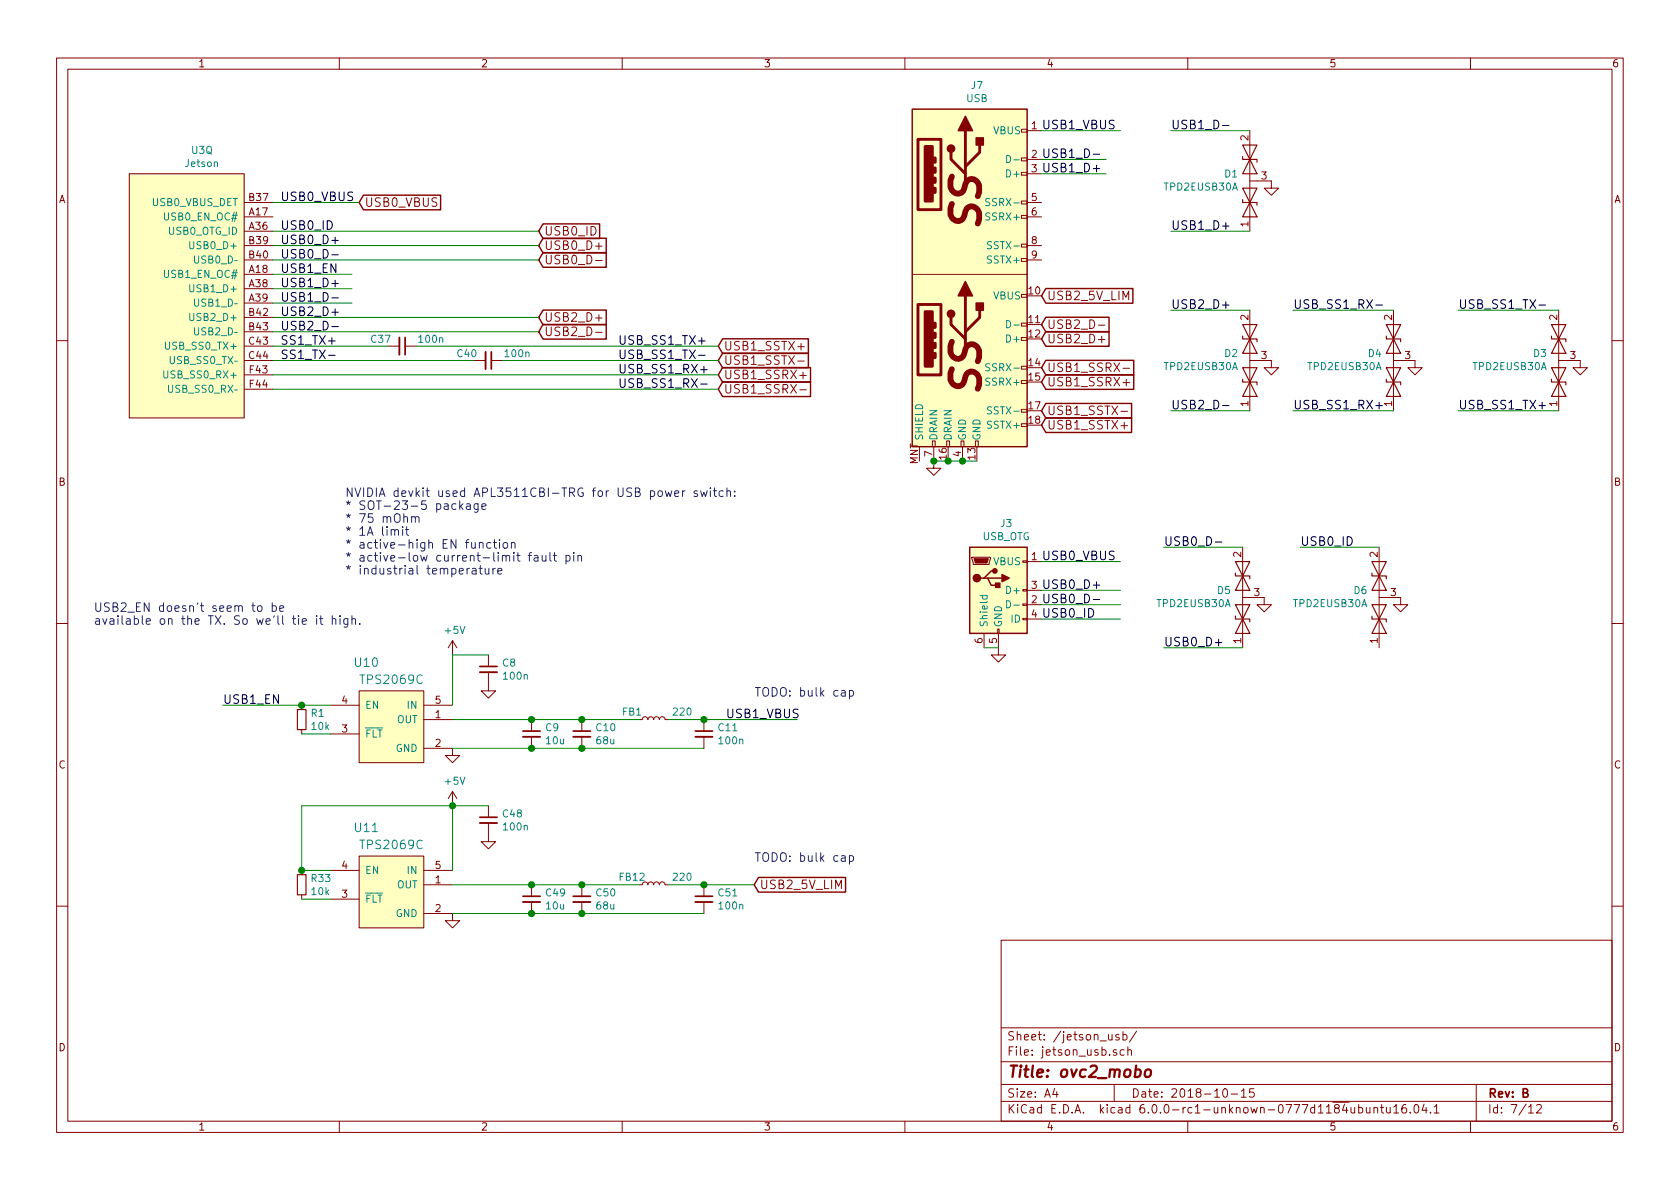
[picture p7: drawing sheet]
EESchema Schematic File Version 4
LIBS:ovc2_mobo-cache
EELAYER 28 0
EELAYER END
$Descr A4 11693 8268
encoding utf-8
Sheet 7 12
Title "ovc2_mobo"
Date "2018-10-15"
Rev "B"
Comp ""
Comment1 ""
Comment2 ""
Comment3 ""
Comment4 ""
$EndDescr
$Comp
L tx2:Jetson U3
U 17 1
P 900 2000
AR Path="/59814498/5981575F" Ref="U3"  Part="17" 
AR Path="/59814498/59814498/5981575F" Ref="U3"  Part="17" 
F 0 "U3" H 1406 2965 50  0000 C CNN
F 1 "Jetson" H 1406 2874 50  0000 C CNN
F 2 "Jetson:JETSON_TX" H 900 2000 50  0001 C CNN
F 3 "" H 900 2000 50  0001 C CNN
F 4 "samtec" H 900 2000 50  0001 C CNN "D1"
F 5 "SEAM-50-03.5-S-08-2-A-K-TR" H 900 2000 50  0001 C CNN "D1PN"
F 6 "Samtec" H 900 2000 50  0001 C CNN "MFN"
F 7 "SEAM-50-03.5-S-08-2-A-K-TR" H 1406 3065 50  0001 C CNN "MPN"
F 8 "no" H 1406 3065 50  0001 C CNN "Substitution OK?"
	17   900  2000
	1    0    0    -1  
$EndComp
$Comp
L device:C_Small C37
U 1 1
P 2800 2400
F 0 "C37" V 2750 2250 50  0000 C CNN
F 1 "100n" V 2750 2600 50  0000 C CNN
F 2 "Capacitor_SMD:C_0402_1005Metric" H 2800 2400 50  0001 C CNN
F 3 "" H 2800 2400 50  0001 C CNN
F 4 "Element14" H 2750 2350 50  0001 C CNN "D1"
F 5 "2525021" H 2750 2350 50  0001 C CNN "D1PN"
F 6 "TDK" H 2750 2350 50  0001 C CNN "MFN"
F 7 "C1005X5R1E104K050BC" H 2750 2350 50  0001 C CNN "MPN"
F 8 "yes" H 2750 2350 50  0001 C CNN "Substitution OK?"
F 9 "X5R" H 2750 2350 50  0001 C CNN "Thermal"
F 10 "20%" H 2750 2350 50  0001 C CNN "Tolerance"
F 11 "25 V" H 2750 2350 50  0001 C CNN "Voltage"
	1    2800 2400
	0    1    1    0   
$EndComp
$Comp
L device:C_Small C40
U 1 1
P 3400 2500
F 0 "C40" V 3350 2350 50  0000 C CNN
F 1 "100n" V 3350 2700 50  0000 C CNN
F 2 "Capacitor_SMD:C_0402_1005Metric" H 3400 2500 50  0001 C CNN
F 3 "" H 3400 2500 50  0001 C CNN
F 4 "Element14" H 3350 2450 50  0001 C CNN "D1"
F 5 "2525021" H 3350 2450 50  0001 C CNN "D1PN"
F 6 "TDK" H 3350 2450 50  0001 C CNN "MFN"
F 7 "C1005X5R1E104K050BC" H 3350 2450 50  0001 C CNN "MPN"
F 8 "yes" H 3350 2450 50  0001 C CNN "Substitution OK?"
F 9 "X5R" H 3350 2450 50  0001 C CNN "Thermal"
F 10 "20%" H 3350 2450 50  0001 C CNN "Tolerance"
F 11 "25 V" H 3350 2450 50  0001 C CNN "Voltage"
	1    3400 2500
	0    1    1    0   
$EndComp
$Comp
L load_switches:TPS2069C U11
U 1 1
P 2700 6150
F 0 "U11" H 2550 6550 60  0000 C CNN
F 1 "TPS2069C" H 2725 6431 60  0000 C CNN
F 2 "TO_SOT_Packages_SMD:SOT-23-5" H 2700 6200 60  0001 C CNN
F 3 "" H 2700 6200 60  0001 C CNN
F 4 "digikey" H 2550 6650 50  0001 C CNN "D1"
F 5 "296-35605" H 2700 6150 60  0001 C CNN "D1PN"
F 6 "TI" H 2700 6150 60  0001 C CNN "MFN"
F 7 "TPS2069CDBVT" H 2550 6650 50  0001 C CNN "MPN"
F 8 "yes" H 2550 6650 50  0001 C CNN "Substitution OK?"
	1    2700 6150
	1    0    0    -1  
$EndComp
$Comp
L power:GND #PWR076
U 1 1
P 3150 6350
F 0 "#PWR076" H 3150 6100 50  0001 C CNN
F 1 "GND" H 3155 6177 50  0001 C CNN
F 2 "" H 3150 6350 50  0001 C CNN
F 3 "" H 3150 6350 50  0001 C CNN
	1    3150 6350
	1    0    0    -1  
$EndComp
$Comp
L device:C_Small C48
U 1 1
P 3400 5700
F 0 "C48" H 3492 5746 50  0000 L CNN
F 1 "100n" H 3492 5655 50  0000 L CNN
F 2 "Capacitor_SMD:C_0402_1005Metric" H 3400 5700 50  0001 C CNN
F 3 "" H 3400 5700 50  0001 C CNN
F 4 "Element14" H 3492 5846 50  0001 C CNN "D1"
F 5 "2525021" H 3492 5846 50  0001 C CNN "D1PN"
F 6 "TDK" H 3492 5846 50  0001 C CNN "MFN"
F 7 "C1005X5R1E104K050BC" H 3492 5846 50  0001 C CNN "MPN"
F 8 "yes" H 3492 5846 50  0001 C CNN "Substitution OK?"
F 9 "X5R" H 3492 5846 50  0001 C CNN "Thermal"
F 10 "20%" H 3492 5846 50  0001 C CNN "Tolerance"
F 11 "25 V" H 3492 5846 50  0001 C CNN "Voltage"
	1    3400 5700
	1    0    0    -1  
$EndComp
$Comp
L power:GND #PWR078
U 1 1
P 3400 5800
F 0 "#PWR078" H 3400 5550 50  0001 C CNN
F 1 "GND" H 3405 5627 50  0001 C CNN
F 2 "" H 3400 5800 50  0001 C CNN
F 3 "" H 3400 5800 50  0001 C CNN
	1    3400 5800
	1    0    0    -1  
$EndComp
$Comp
L device:C_Small C51
U 1 1
P 4900 6250
F 0 "C51" H 4992 6296 50  0000 L CNN
F 1 "100n" H 4992 6205 50  0000 L CNN
F 2 "Capacitor_SMD:C_0402_1005Metric" H 4900 6250 50  0001 C CNN
F 3 "" H 4900 6250 50  0001 C CNN
F 4 "Element14" H 4992 6396 50  0001 C CNN "D1"
F 5 "2525021" H 4992 6396 50  0001 C CNN "D1PN"
F 6 "TDK" H 4992 6396 50  0001 C CNN "MFN"
F 7 "C1005X5R1E104K050BC" H 4992 6396 50  0001 C CNN "MPN"
F 8 "yes" H 4992 6396 50  0001 C CNN "Substitution OK?"
F 9 "X5R" H 4992 6396 50  0001 C CNN "Thermal"
F 10 "20%" H 4992 6396 50  0001 C CNN "Tolerance"
F 11 "25 V" H 4992 6396 50  0001 C CNN "Voltage"
	1    4900 6250
	1    0    0    -1  
$EndComp
$Comp
L device:C_Small C49
U 1 1
P 3700 6250
F 0 "C49" H 3792 6296 50  0000 L CNN
F 1 "10u" H 3792 6205 50  0000 L CNN
F 2 "Capacitor_SMD:C_0603_1608Metric" H 3700 6250 50  0001 C CNN
F 3 "" H 3700 6250 50  0001 C CNN
F 4 "Element14" H 3792 6396 50  0001 C CNN "D1"
F 5 "2469398" H 3792 6396 50  0001 C CNN "D1PN"
F 6 "Murata" H 3792 6396 50  0001 C CNN "MFN"
F 7 "ZRB18AR61E106ME01L" H 3792 6396 50  0001 C CNN "MPN"
F 8 "yes" H 3792 6396 50  0001 C CNN "Substitution OK?"
F 9 "X5R" H 3792 6396 50  0001 C CNN "Thermal"
F 10 "20%" H 3792 6396 50  0001 C CNN "Tolerance"
F 11 "25 V" H 3792 6396 50  0001 C CNN "Voltage"
	1    3700 6250
	1    0    0    -1  
$EndComp
$Comp
L device:C_Small C50
U 1 1
P 4050 6250
F 0 "C50" H 4142 6296 50  0000 L CNN
F 1 "68u" H 4142 6205 50  0000 L CNN
F 2 "Capacitor_SMD:C_1206_3216Metric" H 4050 6250 50  0001 C CNN
F 3 "" H 4050 6250 50  0001 C CNN
F 4 "digikey" H 4142 6396 50  0001 C CNN "D1"
F 5 "445-11687" H 4142 6396 50  0001 C CNN "D1PN"
F 6 "TDK" H 4142 6396 50  0001 C CNN "MFN"
F 7 "C3216JB1A686M160AC" H 4142 6396 50  0001 C CNN "MPN"
F 8 "yes" H 4142 6396 50  0001 C CNN "Substitution OK?"
F 9 "JB" H 4142 6396 50  0001 C CNN "Thermal"
F 10 "20%" H 4142 6396 50  0001 C CNN "Tolerance"
F 11 "10 V" H 4142 6396 50  0001 C CNN "Voltage"
	1    4050 6250
	1    0    0    -1  
$EndComp
$Comp
L device:L_Small FB12
U 1 1
P 4550 6150
F 0 "FB12" V 4600 6300 50  0000 C CNN
F 1 "220" V 4600 5950 50  0000 C CNN
F 2 "Resistors_SMD:R_0603" H 4550 6150 50  0001 C CNN
F 3 "" H 4550 6150 50  0001 C CNN
F 4 "digikey" H 4600 6400 50  0001 C CNN "D1"
F 5 "490-5255" H 4600 6400 50  0001 C CNN "D1PN"
F 6 "Murata" H 4600 6400 50  0001 C CNN "MFN"
F 7 "BLM18KG221SN1D" H 4600 6400 50  0001 C CNN "MPN"
F 8 "yes" H 4600 6400 50  0001 C CNN "Substitution OK?"
	1    4550 6150
	0    -1   -1   0   
$EndComp
$Comp
L device:R_Small R33
U 1 1
P 2100 6150
F 0 "R33" H 2159 6196 50  0000 L CNN
F 1 "10k" H 2159 6105 50  0000 L CNN
F 2 "Resistor_SMD:R_0402_1005Metric" H 2100 6150 50  0001 C CNN
F 3 "" H 2100 6150 50  0001 C CNN
F 4 "digikey" H 2159 6296 50  0001 C CNN "D1"
F 5 "P10.0KL" H 2159 6296 50  0001 C CNN "D1PN"
F 6 "Panasonic" H 2159 6296 50  0001 C CNN "MFN"
F 7 "ERJ-2RKF1002X" H 2159 6296 50  0001 C CNN "MPN"
F 8 "yes" H 2159 6296 50  0001 C CNN "Substitution OK?"
F 9 "1%" H 2159 6296 50  0001 C CNN "Tolerance"
	1    2100 6150
	1    0    0    -1  
$EndComp
$Comp
L device:D_TVS_x2_AAC D2
U 1 1
P 8700 2500
F 0 "D2" V 8746 2578 50  0000 L CNN
F 1 "TPD2EUSB30A" V 8655 2578 50  0000 L CNN
F 2 "USB:TPD2EUSB30x" H 8550 2500 50  0001 C CNN
F 3 "" H 8550 2500 50  0001 C CNN
F 4 "digikey" H 8746 2678 50  0001 C CNN "D1"
F 5 "296-28153" V 8700 2500 60  0001 C CNN "D1PN"
F 6 "TI" V 8700 2500 60  0001 C CNN "MFN"
F 7 "TPD2EUSB30ADRTR" H 8746 2678 50  0001 C CNN "MPN"
F 8 "yes" H 8746 2678 50  0001 C CNN "Substitution OK?"
	1    8700 2500
	0    -1   -1   0   
$EndComp
$Comp
L device:D_TVS_x2_AAC D3
U 1 1
P 10850 2500
F 0 "D3" V 10896 2578 50  0000 L CNN
F 1 "TPD2EUSB30A" V 10805 2578 50  0000 L CNN
F 2 "USB:TPD2EUSB30x" H 10700 2500 50  0001 C CNN
F 3 "" H 10700 2500 50  0001 C CNN
F 4 "digikey" H 10896 2678 50  0001 C CNN "D1"
F 5 "296-28153" V 10850 2500 60  0001 C CNN "D1PN"
F 6 "TI" V 10850 2500 60  0001 C CNN "MFN"
F 7 "TPD2EUSB30ADRTR" H 10896 2678 50  0001 C CNN "MPN"
F 8 "yes" H 10896 2678 50  0001 C CNN "Substitution OK?"
	1    10850 2500
	0    -1   -1   0   
$EndComp
$Comp
L device:D_TVS_x2_AAC D4
U 1 1
P 9700 2500
F 0 "D4" V 9746 2578 50  0000 L CNN
F 1 "TPD2EUSB30A" V 9655 2578 50  0000 L CNN
F 2 "USB:TPD2EUSB30x" H 9550 2500 50  0001 C CNN
F 3 "" H 9550 2500 50  0001 C CNN
F 4 "digikey" H 9746 2678 50  0001 C CNN "D1"
F 5 "296-28153" V 9700 2500 60  0001 C CNN "D1PN"
F 6 "TI" V 9700 2500 60  0001 C CNN "MFN"
F 7 "TPD2EUSB30ADRTR" H 9746 2678 50  0001 C CNN "MPN"
F 8 "yes" H 9746 2678 50  0001 C CNN "Substitution OK?"
	1    9700 2500
	0    -1   -1   0   
$EndComp
$Comp
L power:GND #PWR080
U 1 1
P 8850 2500
F 0 "#PWR080" H 8850 2250 50  0001 C CNN
F 1 "GND" H 8855 2327 50  0001 C CNN
F 2 "" H 8850 2500 50  0001 C CNN
F 3 "" H 8850 2500 50  0001 C CNN
	1    8850 2500
	1    0    0    -1  
$EndComp
$Comp
L power:GND #PWR082
U 1 1
P 9850 2500
F 0 "#PWR082" H 9850 2250 50  0001 C CNN
F 1 "GND" H 9855 2327 50  0001 C CNN
F 2 "" H 9850 2500 50  0001 C CNN
F 3 "" H 9850 2500 50  0001 C CNN
	1    9850 2500
	1    0    0    -1  
$EndComp
$Comp
L power:GND #PWR083
U 1 1
P 11000 2500
F 0 "#PWR083" H 11000 2250 50  0001 C CNN
F 1 "GND" H 11005 2327 50  0001 C CNN
F 2 "" H 11000 2500 50  0001 C CNN
F 3 "" H 11000 2500 50  0001 C CNN
	1    11000 2500
	1    0    0    -1  
$EndComp
$Comp
L device:D_TVS_x2_AAC D1
U 1 1
P 8700 1250
F 0 "D1" V 8746 1328 50  0000 L CNN
F 1 "TPD2EUSB30A" V 8655 1328 50  0000 L CNN
F 2 "USB:TPD2EUSB30x" H 8550 1250 50  0001 C CNN
F 3 "" H 8550 1250 50  0001 C CNN
F 4 "digikey" H 8746 1428 50  0001 C CNN "D1"
F 5 "296-28153" V 8700 1250 60  0001 C CNN "D1PN"
F 6 "TI" V 8700 1250 60  0001 C CNN "MFN"
F 7 "TPD2EUSB30ADRTR" H 8746 1428 50  0001 C CNN "MPN"
F 8 "yes" H 8746 1428 50  0001 C CNN "Substitution OK?"
	1    8700 1250
	0    -1   -1   0   
$EndComp
$Comp
L power:GND #PWR011
U 1 1
P 8850 1250
F 0 "#PWR011" H 8850 1000 50  0001 C CNN
F 1 "GND" H 8855 1077 50  0001 C CNN
F 2 "" H 8850 1250 50  0001 C CNN
F 3 "" H 8850 1250 50  0001 C CNN
	1    8850 1250
	1    0    0    -1  
$EndComp
$Comp
L load_switches:TPS2069C U10
U 1 1
P 2700 5000
F 0 "U10" H 2550 5400 60  0000 C CNN
F 1 "TPS2069C" H 2725 5281 60  0000 C CNN
F 2 "TO_SOT_Packages_SMD:SOT-23-5" H 2700 5050 60  0001 C CNN
F 3 "" H 2700 5050 60  0001 C CNN
F 4 "digikey" H 2550 5500 50  0001 C CNN "D1"
F 5 "296-35605" H 2700 5000 60  0001 C CNN "D1PN"
F 6 "TI" H 2700 5000 60  0001 C CNN "MFN"
F 7 "TPS2069CDBVT" H 2550 5500 50  0001 C CNN "MPN"
F 8 "yes" H 2550 5500 50  0001 C CNN "Substitution OK?"
	1    2700 5000
	1    0    0    -1  
$EndComp
$Comp
L power:GND #PWR013
U 1 1
P 3150 5200
F 0 "#PWR013" H 3150 4950 50  0001 C CNN
F 1 "GND" H 3155 5027 50  0001 C CNN
F 2 "" H 3150 5200 50  0001 C CNN
F 3 "" H 3150 5200 50  0001 C CNN
	1    3150 5200
	1    0    0    -1  
$EndComp
$Comp
L power:+5V #PWR014
U 1 1
P 3150 4550
F 0 "#PWR014" H 3150 4400 50  0001 C CNN
F 1 "+5V" H 3165 4723 50  0000 C CNN
F 2 "" H 3150 4550 50  0001 C CNN
F 3 "" H 3150 4550 50  0001 C CNN
	1    3150 4550
	1    0    0    -1  
$EndComp
$Comp
L device:C_Small C8
U 1 1
P 3400 4650
F 0 "C8" H 3492 4696 50  0000 L CNN
F 1 "100n" H 3492 4605 50  0000 L CNN
F 2 "Capacitor_SMD:C_0402_1005Metric" H 3400 4650 50  0001 C CNN
F 3 "" H 3400 4650 50  0001 C CNN
F 4 "Element14" H 3492 4796 50  0001 C CNN "D1"
F 5 "2525021" H 3492 4796 50  0001 C CNN "D1PN"
F 6 "TDK" H 3492 4796 50  0001 C CNN "MFN"
F 7 "C1005X5R1E104K050BC" H 3492 4796 50  0001 C CNN "MPN"
F 8 "yes" H 3492 4796 50  0001 C CNN "Substitution OK?"
F 9 "X5R" H 3492 4796 50  0001 C CNN "Thermal"
F 10 "20%" H 3492 4796 50  0001 C CNN "Tolerance"
F 11 "25 V" H 3492 4796 50  0001 C CNN "Voltage"
	1    3400 4650
	1    0    0    -1  
$EndComp
$Comp
L power:GND #PWR023
U 1 1
P 3400 4750
F 0 "#PWR023" H 3400 4500 50  0001 C CNN
F 1 "GND" H 3405 4577 50  0001 C CNN
F 2 "" H 3400 4750 50  0001 C CNN
F 3 "" H 3400 4750 50  0001 C CNN
	1    3400 4750
	1    0    0    -1  
$EndComp
$Comp
L device:C_Small C11
U 1 1
P 4900 5100
F 0 "C11" H 4992 5146 50  0000 L CNN
F 1 "100n" H 4992 5055 50  0000 L CNN
F 2 "Capacitor_SMD:C_0402_1005Metric" H 4900 5100 50  0001 C CNN
F 3 "" H 4900 5100 50  0001 C CNN
F 4 "Element14" H 4992 5246 50  0001 C CNN "D1"
F 5 "2525021" H 4992 5246 50  0001 C CNN "D1PN"
F 6 "TDK" H 4992 5246 50  0001 C CNN "MFN"
F 7 "C1005X5R1E104K050BC" H 4992 5246 50  0001 C CNN "MPN"
F 8 "yes" H 4992 5246 50  0001 C CNN "Substitution OK?"
F 9 "X5R" H 4992 5246 50  0001 C CNN "Thermal"
F 10 "20%" H 4992 5246 50  0001 C CNN "Tolerance"
F 11 "25 V" H 4992 5246 50  0001 C CNN "Voltage"
	1    4900 5100
	1    0    0    -1  
$EndComp
$Comp
L device:C_Small C9
U 1 1
P 3700 5100
F 0 "C9" H 3792 5146 50  0000 L CNN
F 1 "10u" H 3792 5055 50  0000 L CNN
F 2 "Capacitor_SMD:C_0603_1608Metric" H 3700 5100 50  0001 C CNN
F 3 "" H 3700 5100 50  0001 C CNN
F 4 "Element14" H 3792 5246 50  0001 C CNN "D1"
F 5 "2469398" H 3792 5246 50  0001 C CNN "D1PN"
F 6 "Murata" H 3792 5246 50  0001 C CNN "MFN"
F 7 "ZRB18AR61E106ME01L" H 3792 5246 50  0001 C CNN "MPN"
F 8 "yes" H 3792 5246 50  0001 C CNN "Substitution OK?"
F 9 "X5R" H 3792 5246 50  0001 C CNN "Thermal"
F 10 "20%" H 3792 5246 50  0001 C CNN "Tolerance"
F 11 "25 V" H 3792 5246 50  0001 C CNN "Voltage"
	1    3700 5100
	1    0    0    -1  
$EndComp
$Comp
L device:C_Small C10
U 1 1
P 4050 5100
F 0 "C10" H 4142 5146 50  0000 L CNN
F 1 "68u" H 4142 5055 50  0000 L CNN
F 2 "Capacitor_SMD:C_1206_3216Metric" H 4050 5100 50  0001 C CNN
F 3 "" H 4050 5100 50  0001 C CNN
F 4 "digikey" H 4142 5246 50  0001 C CNN "D1"
F 5 "445-11687" H 4142 5246 50  0001 C CNN "D1PN"
F 6 "TDK" H 4142 5246 50  0001 C CNN "MFN"
F 7 "C3216JB1A686M160AC" H 4142 5246 50  0001 C CNN "MPN"
F 8 "yes" H 4142 5246 50  0001 C CNN "Substitution OK?"
F 9 "JB" H 4142 5246 50  0001 C CNN "Thermal"
F 10 "20%" H 4142 5246 50  0001 C CNN "Tolerance"
F 11 "10 V" H 4142 5246 50  0001 C CNN "Voltage"
	1    4050 5100
	1    0    0    -1  
$EndComp
$Comp
L device:L_Small FB1
U 1 1
P 4550 5000
F 0 "FB1" V 4600 5150 50  0000 C CNN
F 1 "220" V 4600 4800 50  0000 C CNN
F 2 "Resistors_SMD:R_0603" H 4550 5000 50  0001 C CNN
F 3 "" H 4550 5000 50  0001 C CNN
F 4 "digikey" H 4600 5250 50  0001 C CNN "D1"
F 5 "490-5255" H 4600 5250 50  0001 C CNN "D1PN"
F 6 "Murata" H 4600 5250 50  0001 C CNN "MFN"
F 7 "BLM18KG221SN1D" H 4600 5250 50  0001 C CNN "MPN"
F 8 "yes" H 4600 5250 50  0001 C CNN "Substitution OK?"
	1    4550 5000
	0    -1   -1   0   
$EndComp
$Comp
L device:R_Small R1
U 1 1
P 2100 5000
F 0 "R1" H 2159 5046 50  0000 L CNN
F 1 "10k" H 2159 4955 50  0000 L CNN
F 2 "Resistor_SMD:R_0402_1005Metric" H 2100 5000 50  0001 C CNN
F 3 "" H 2100 5000 50  0001 C CNN
F 4 "digikey" H 2159 5146 50  0001 C CNN "D1"
F 5 "P10.0KL" H 2159 5146 50  0001 C CNN "D1PN"
F 6 "Panasonic" H 2159 5146 50  0001 C CNN "MFN"
F 7 "ERJ-2RKF1002X" H 2159 5146 50  0001 C CNN "MPN"
F 8 "yes" H 2159 5146 50  0001 C CNN "Substitution OK?"
F 9 "1%" H 2159 5146 50  0001 C CNN "Tolerance"
	1    2100 5000
	1    0    0    -1  
$EndComp
$Comp
L Connector:USB_OTG J3
U 1 1
P 6950 4100
F 0 "J3" H 7005 4567 50  0000 C CNN
F 1 "USB_OTG" H 7005 4476 50  0000 C CNN
F 2 "Connect:USB_Micro-B_10103594-0001LF" H 7100 4050 50  0001 C CNN
F 3 "" H 7100 4050 50  0001 C CNN
F 4 "digikey" H 7005 4667 50  0001 C CNN "D1"
F 5 "609-4050" H 7005 4667 50  0001 C CNN "D1PN"
F 6 "Amp FCI" H 7005 4667 50  0001 C CNN "MFN"
F 7 "10103594-0001LF" H 7005 4667 50  0001 C CNN "MPN"
F 8 "yes" H 7005 4667 50  0001 C CNN "Substitution OK?"
	1    6950 4100
	1    0    0    -1  
$EndComp
$Comp
L device:D_TVS_x2_AAC D5
U 1 1
P 8650 4150
F 0 "D5" V 8696 4228 50  0000 L CNN
F 1 "TPD2EUSB30A" V 8605 4228 50  0000 L CNN
F 2 "USB:TPD2EUSB30x" H 8500 4150 50  0001 C CNN
F 3 "" H 8500 4150 50  0001 C CNN
F 4 "digikey" H 8696 4328 50  0001 C CNN "D1"
F 5 "296-28153" V 8650 4150 60  0001 C CNN "D1PN"
F 6 "TI" V 8650 4150 60  0001 C CNN "MFN"
F 7 "TPD2EUSB30ADRTR" H 8696 4328 50  0001 C CNN "MPN"
F 8 "yes" H 8696 4328 50  0001 C CNN "Substitution OK?"
	1    8650 4150
	0    -1   -1   0   
$EndComp
$Comp
L power:GND #PWR025
U 1 1
P 8800 4150
F 0 "#PWR025" H 8800 3900 50  0001 C CNN
F 1 "GND" H 8805 3977 50  0001 C CNN
F 2 "" H 8800 4150 50  0001 C CNN
F 3 "" H 8800 4150 50  0001 C CNN
	1    8800 4150
	1    0    0    -1  
$EndComp
$Comp
L power:GND #PWR026
U 1 1
P 6950 4500
F 0 "#PWR026" H 6950 4250 50  0001 C CNN
F 1 "GND" H 6955 4327 50  0001 C CNN
F 2 "" H 6950 4500 50  0001 C CNN
F 3 "" H 6950 4500 50  0001 C CNN
	1    6950 4500
	1    0    0    -1  
$EndComp
$Comp
L device:D_TVS_x2_AAC D6
U 1 1
P 9600 4150
F 0 "D6" V 9646 4228 50  0000 L CNN
F 1 "TPD2EUSB30A" V 9555 4228 50  0000 L CNN
F 2 "USB:TPD2EUSB30x" H 9450 4150 50  0001 C CNN
F 3 "" H 9450 4150 50  0001 C CNN
F 4 "digikey" H 9646 4328 50  0001 C CNN "D1"
F 5 "296-28153" V 9600 4150 60  0001 C CNN "D1PN"
F 6 "TI" V 9600 4150 60  0001 C CNN "MFN"
F 7 "TPD2EUSB30ADRTR" H 9646 4328 50  0001 C CNN "MPN"
F 8 "yes" H 9646 4328 50  0001 C CNN "Substitution OK?"
	1    9600 4150
	0    -1   -1   0   
$EndComp
$Comp
L power:GND #PWR027
U 1 1
P 9750 4150
F 0 "#PWR027" H 9750 3900 50  0001 C CNN
F 1 "GND" H 9755 3977 50  0001 C CNN
F 2 "" H 9750 4150 50  0001 C CNN
F 3 "" H 9750 4150 50  0001 C CNN
	1    9750 4150
	1    0    0    -1  
$EndComp
$Comp
L usb3_connector:USB3_A_STACKED J7
U 1 1
P 6750 1350
F 0 "J7" H 6801 2117 50  0000 C CNN
F 1 "USB" H 6801 2026 50  0000 C CNN
F 2 "USB:MOLEX_0484060003" H 6250 1850 50  0001 C CNN
F 3 "" H 6250 1850 50  0001 C CNN
F 4 "digikey" H 6801 2217 50  0001 C CNN "D1"
F 5 "WM10420" H 6750 1350 50  0001 C CNN "D1PN"
F 6 "Molex" H 6750 1350 50  0001 C CNN "MFN"
F 7 "48406-0003" H 6750 1350 50  0001 C CNN "MPN"
F 8 "no" H 6801 2217 50  0001 C CNN "Substitution OK?"
	1    6750 1350
	1    0    0    -1  
$EndComp
$Comp
L power:GND #PWR0135
U 1 1
P 6500 3200
F 0 "#PWR0135" H 6500 2950 50  0001 C CNN
F 1 "GND" H 6505 3027 50  0001 C CNN
F 2 "" H 6500 3200 50  0001 C CNN
F 3 "" H 6500 3200 50  0001 C CNN
	1    6500 3200
	1    0    0    -1  
$EndComp
$Comp
L power:+5V #PWR0150
U 1 1
P 3150 5600
F 0 "#PWR0150" H 3150 5450 50  0001 C CNN
F 1 "+5V" H 3165 5773 50  0000 C CNN
F 2 "" H 3150 5600 50  0001 C CNN
F 3 "" H 3150 5600 50  0001 C CNN
	1    3150 5600
	1    0    0    -1  
$EndComp
Text Label 1950 1700 0    60   ~ 0
USB0_D+
Text Label 1950 1800 0    60   ~ 0
USB0_D-
Text Label 1950 2000 0    60   ~ 0
USB1_D+
Text Label 1950 2100 0    60   ~ 0
USB1_D-
Text Label 4300 2400 0    60   ~ 0
USB_SS1_TX+
Text Label 4300 2500 0    60   ~ 0
USB_SS1_TX-
Text Label 4300 2600 0    60   ~ 0
USB_SS1_RX+
Text Label 4300 2700 0    60   ~ 0
USB_SS1_RX-
Text Label 1950 2200 0    60   ~ 0
USB2_D+
Text Label 1950 2300 0    60   ~ 0
USB2_D-
Text GLabel 3750 2200 2    60   Input ~ 0
USB2_D+
Text GLabel 3750 2300 2    60   Input ~ 0
USB2_D-
Text GLabel 5000 2400 2    60   Input ~ 0
USB1_SSTX+
Text GLabel 5000 2500 2    60   Input ~ 0
USB1_SSTX-
Text GLabel 5000 2600 2    60   Input ~ 0
USB1_SSRX+
Text GLabel 5000 2700 2    60   Input ~ 0
USB1_SSRX-
Text Label 1950 1900 0    60   ~ 0
USB1_EN
Text Notes 2400 4000 0    60   ~ 0
NVIDIA devkit used APL3511CBI-TRG for USB power switch:\n* SOT-23-5 package\n* 75 mOhm\n* 1A limit\n* active-high EN function\n* active-low current-limit fault pin\n* industrial temperature
Text GLabel 7250 2050 2    60   Input ~ 0
USB2_5V_LIM
Text Notes 650  4350 0    60   ~ 0
USB2_EN doesn't seem to be\navailable on the TX. So we'll tie it high.
Text Label 8150 2150 0    60   ~ 0
USB2_D+
Text Label 8150 2850 0    60   ~ 0
USB2_D-
Text Label 10150 2850 0    60   ~ 0
USB_SS1_TX+
Text Label 10150 2150 0    60   ~ 0
USB_SS1_TX-
Text Label 9000 2850 0    60   ~ 0
USB_SS1_RX+
Text Label 9000 2150 0    60   ~ 0
USB_SS1_RX-
Text Label 1950 1600 0    60   ~ 0
USB0_ID
Text Label 1950 1400 0    60   ~ 0
USB0_VBUS
Text GLabel 7250 2650 2    60   Input ~ 0
USB1_SSRX+
Text GLabel 7250 2550 2    60   Input ~ 0
USB1_SSRX-
Text GLabel 7250 2950 2    60   Input ~ 0
USB1_SSTX+
Text GLabel 7250 2850 2    60   Input ~ 0
USB1_SSTX-
Text GLabel 7250 2350 2    60   Input ~ 0
USB2_D+
Text GLabel 7250 2250 2    60   Input ~ 0
USB2_D-
Text GLabel 3750 1600 2    60   Input ~ 0
USB0_ID
Text GLabel 3750 1700 2    60   Input ~ 0
USB0_D+
Text GLabel 3750 1800 2    60   Input ~ 0
USB0_D-
Text GLabel 2500 1400 2    60   Input ~ 0
USB0_VBUS
Text Label 1950 2400 0    60   ~ 0
SS1_TX+
Text Label 1950 2500 0    60   ~ 0
SS1_TX-
Text Label 8150 1600 0    60   ~ 0
USB1_D+
Text Label 8150 900  0    60   ~ 0
USB1_D-
Text Label 7250 1200 0    60   ~ 0
USB1_D+
Text Label 7250 1100 0    60   ~ 0
USB1_D-
Text Label 7250 900  0    60   ~ 0
USB1_VBUS
Text Label 5050 5000 0    60   ~ 0
USB1_VBUS
Text Notes 5250 6000 0    60   ~ 0
TODO: bulk cap
Text Notes 5250 4850 0    60   ~ 0
TODO: bulk cap
Text GLabel 5250 6150 2    60   Input ~ 0
USB2_5V_LIM
Text Label 1550 4900 0    60   ~ 0
USB1_EN
Text Label 8100 4500 0    60   ~ 0
USB0_D+
Text Label 8100 3800 0    60   ~ 0
USB0_D-
Text Label 7250 3900 0    60   ~ 0
USB0_VBUS
Text Label 7250 4100 0    60   ~ 0
USB0_D+
Text Label 7250 4200 0    60   ~ 0
USB0_D-
Text Label 7250 4300 0    60   ~ 0
USB0_ID
Text Label 9050 3800 0    60   ~ 0
USB0_ID
Wire Wire Line
	1900 1700 3750 1700
Wire Wire Line
	1900 1800 3750 1800
Wire Wire Line
	1900 2000 2450 2000
Wire Wire Line
	1900 2100 2450 2100
Wire Wire Line
	1900 2400 2700 2400
Wire Wire Line
	1900 2500 3300 2500
Wire Wire Line
	1900 2600 5000 2600
Wire Wire Line
	1900 2700 5000 2700
Wire Wire Line
	1900 2200 3750 2200
Wire Wire Line
	1900 2300 3750 2300
Wire Wire Line
	5000 2400 2900 2400
Wire Wire Line
	3500 2500 5000 2500
Wire Wire Line
	1900 1900 2450 1900
Wire Wire Line
	3150 6150 3700 6150
Wire Wire Line
	3150 6050 3150 5600
Wire Wire Line
	2100 5600 3150 5600
Wire Wire Line
	3150 6350 3700 6350
Wire Wire Line
	4650 6150 4900 6150
Wire Wire Line
	2100 6250 2300 6250
Wire Wire Line
	8150 2150 8700 2150
Wire Wire Line
	8150 2850 8700 2850
Wire Wire Line
	10150 2150 10850 2150
Wire Wire Line
	10150 2850 10850 2850
Wire Wire Line
	9000 2150 9700 2150
Wire Wire Line
	9000 2850 9700 2850
Wire Wire Line
	1900 1600 3750 1600
Wire Wire Line
	1900 1400 2500 1400
Wire Wire Line
	8150 900  8700 900 
Wire Wire Line
	8150 1600 8700 1600
Wire Wire Line
	7250 1200 7700 1200
Wire Wire Line
	7250 1100 7700 1100
Wire Wire Line
	7250 900  7800 900 
Wire Wire Line
	1550 4900 2100 4900
Wire Wire Line
	3150 5000 3700 5000
Wire Wire Line
	3150 4900 3150 4550
Wire Wire Line
	3150 4550 3400 4550
Wire Wire Line
	3150 5200 3700 5200
Wire Wire Line
	4650 5000 4900 5000
Wire Wire Line
	2100 5100 2300 5100
Wire Wire Line
	8100 3800 8650 3800
Wire Wire Line
	8100 4500 8650 4500
Wire Wire Line
	7250 3900 7800 3900
Wire Wire Line
	7250 4100 7800 4100
Wire Wire Line
	7250 4200 7800 4200
Wire Wire Line
	7250 4300 7800 4300
Wire Wire Line
	9050 3800 9600 3800
Wire Wire Line
	2100 5600 2100 6050
Wire Wire Line
	3700 6150 4050 6150
Wire Wire Line
	3700 6350 4050 6350
Wire Wire Line
	4050 6150 4450 6150
Wire Wire Line
	4900 6150 5250 6150
Wire Wire Line
	4050 6350 4900 6350
Wire Wire Line
	2100 4900 2300 4900
Wire Wire Line
	3700 5000 4050 5000
Wire Wire Line
	3700 5200 4050 5200
Wire Wire Line
	4050 5000 4450 5000
Wire Wire Line
	4900 5000 5550 5000
Wire Wire Line
	4050 5200 4900 5200
Wire Wire Line
	2100 6050 2300 6050
Wire Wire Line
	3150 5600 3400 5600
Wire Wire Line
	6850 4500 6950 4500
Wire Wire Line
	6500 3200 6600 3200
Wire Wire Line
	6600 3200 6700 3200
Wire Wire Line
	6700 3200 6800 3200
Connection ~ 3700 6150
Connection ~ 3700 6350
Connection ~ 4050 6150
Connection ~ 4900 6150
Connection ~ 4050 6350
Connection ~ 2100 4900
Connection ~ 3700 5000
Connection ~ 3700 5200
Connection ~ 4050 5000
Connection ~ 4900 5000
Connection ~ 4050 5200
Connection ~ 2100 6050
Connection ~ 3150 5600
Connection ~ 6500 3200
Connection ~ 6600 3200
Connection ~ 6700 3200
$EndSCHEMATC
